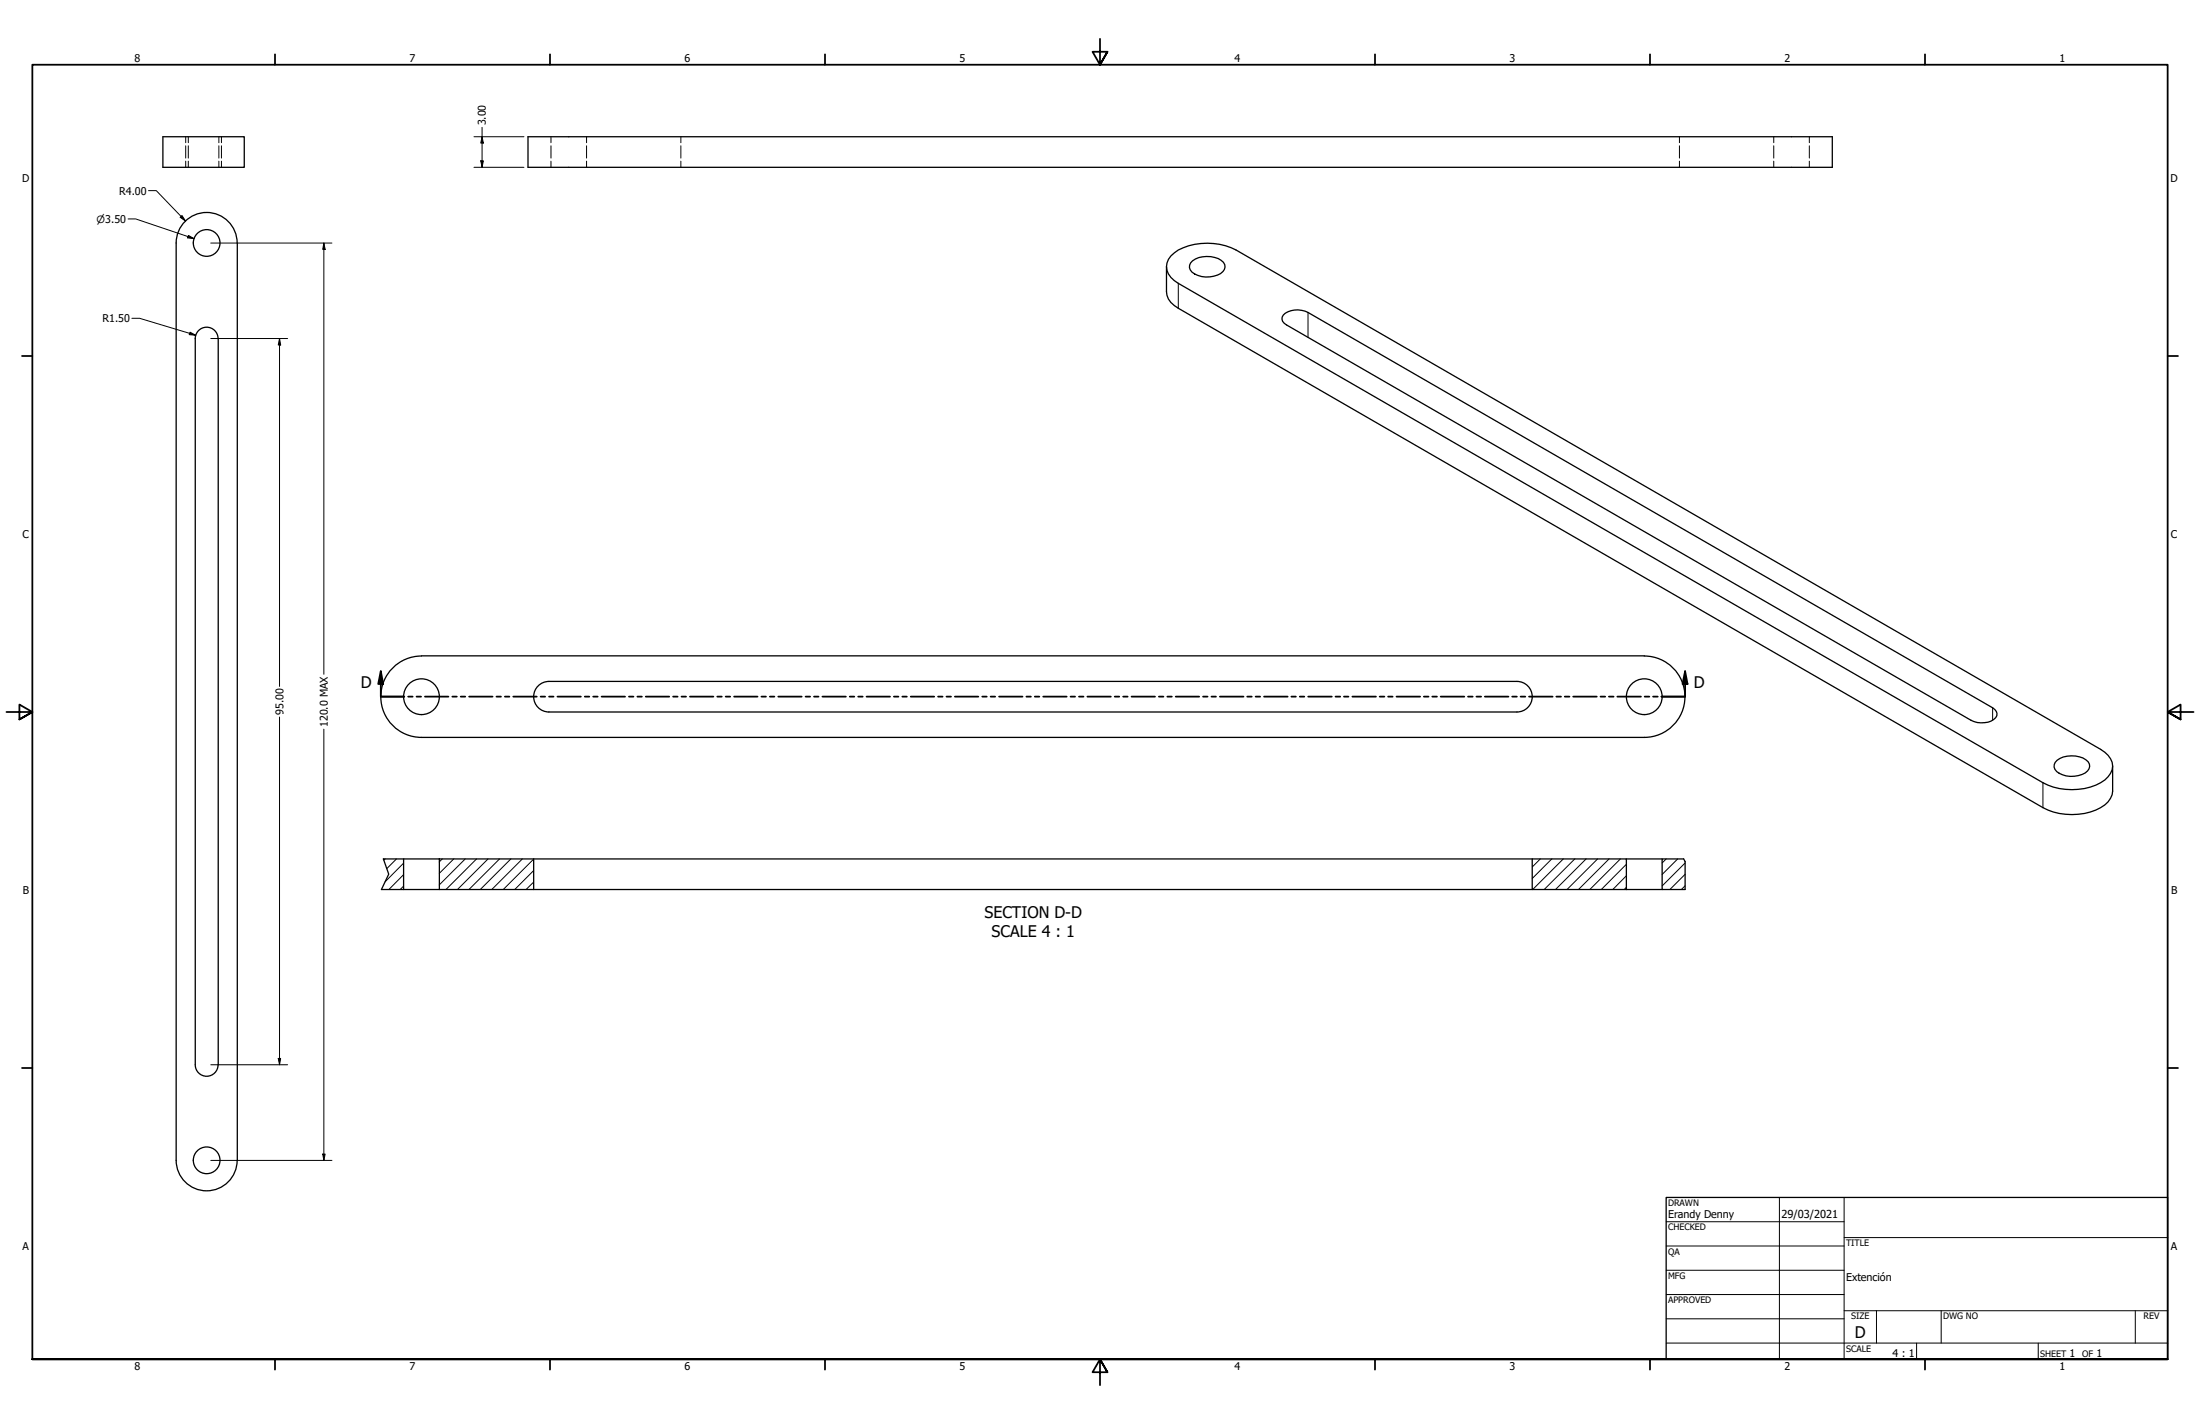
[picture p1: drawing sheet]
<svg xmlns="http://www.w3.org/2000/svg" width="864mm" height="559mm" viewBox="0 0 864 559" stroke-linecap="round" stroke-linejoin="round" font-family="sans-serif">
<!-- layer: Hatch (ANSI) -->
<g fill="none" stroke="#000" stroke-width=".39">
<path d="M151.2 337.1l-.5 .4M155.6 337.1l-3.8 3.8M158.4 338.7l-7.2 7.3M173.6 337.1l-1.1 1.1M178.1 337.1l-5.6 5.6M182.6 337.1l-10.1 10.1M187.1 337.1l-12 12M191.6 337.1l-12 12M196.1 337.1l-12 12M200.5 337.1l-12 12M205 337.1l-12 12M209.5 337.1l-12 12"/>
<path d="M604.6 337.1l-3.1 3.1M609.2 337.1l-7.7 7.6M613.7 337.1l-12 12M618.2 337.1l-12 12M622.6 337.1l-12 12M627.1 337.1l-12 12M631.6 337.1l-12 12M636.1 337.1l-12 12M638.4 339.2l-9.8 9.9M654 337.1l-1.5 1.5M658.6 337.1l-6.1 6.1M661.5 338.6l-9 9.1"/>
<path d="M158.4 347.7l-1.3 1.4M158.4 343.2l-5.7 5.9M209.5 346.1l-3 3M209.5 341.6l-7.4 7.5M638.4 348.2l-.8 .9M638.4 343.7l-5.3 5.4M661.5 347.6l-1.5 1.5M661.5 343.1l-6 6"/>
</g>
<!-- layer: Hidden (ANSI) -->
<g fill="none" stroke="#000" stroke-width=".39">
<path d="M72.9 53.7v2.3M72.9 57.2v4.8M73.9 53.7v2.3M73.9 57.2v4.8M85.9 53.7v2.3M85.9 57.2v4.8M86.9 53.7v2.3M86.9 57.2v4.8M216.3 53.7v2.3M216.3 57.2v4.8M230.3 53.7v2.3M230.3 57.2v4.8"/>
<path d="M267.3 53.7v2.3M267.3 57.2v4.8M659.3 53.7v2.3M659.3 57.2v4.8M696.3 53.7v2.3M696.3 57.2v4.8M710.2 53.7v2.3M710.2 57.2v4.8M72.9 63.2v2.5M73.9 63.2v2.5M85.9 63.2v2.5M86.9 63.2v2.5"/>
<path d="M216.3 63.2v2.5M230.3 63.2v2.5M267.3 63.2v2.5M659.3 63.2v2.5M696.3 63.2v2.5M710.2 63.2v2.5"/>
</g>
<!-- layer: Visible (ANSI) -->
<g fill="none" stroke="#000" stroke-width=".51">
<path d="M63.9 53.7h32v12h-32zM207.3 53.7h512v12h-512zM72.7 86.9a12 12 0 0 1 13-2.6 12 12 0 0 1 7.4 11v360a12 12 0 0 1-12 12 12 12 0 0 1-11.9-11.9v-360.1a11.9 11.9 0 0 1 3.5-8.4zM457.9 104.6v9.9a7.5 7.5 0 0 0 4.6 6.5l339.4 195.9a24.4 24.4 0 0 0 24.4-1.1 7.6 7.6 0 0 0 3-5.3v-9.9M459.6 100.5a19.5 19.5 0 0 1 14.3-5.1 24.1 24.1 0 0 1 11.3 2.7l339.4 196a7.4 7.4 0 0 1 4.5 8 11.5 11.5 0 0 1-8.6 6.8 25.3 25.3 0 0 1-18.6-1.8l-339.4-195.9a7 7 0 0 1-3.8-9.4zM468.1 102.4a10.2 10.2 0 0 1 12.2 .5 3.2 3.2 0 0 1-2.4 5 9.3 9.3 0 0 1-10.7-2 2.76 2.76 0 0 1 .9-3.5zM85.6 132.9a4.5 4.5 0 0 0-4.5-4.5 4.5 4.5 0 0 0-4.5 4.4v285.1a4.5 4.5 0 0 0 4.5 4.4 4.5 4.5 0 0 0 4.5-4.4M85.7 132.8v285M503.7 123.6a8.7 8.7 0 0 1 9.8-1l268.7 155.1a2.51 2.51 0 0 1 1.7 2.2 2.51 2.51 0 0 1-1.3 2.4 9.1 9.1 0 0 1-8.9 .3l-268.7-155.1a2.54 2.54 0 0 1-1.3-3.9zM154.2 262.1a15.9 15.9 0 0 1 11.3-4.7h479.9a16 16 0 0 1 16 16 16 16 0 0 1-15.9 16h-480.1a16 16 0 0 1-14.7-9.9 16 16 0 0 1 3.5-17.4zM215.5 279.4h379.9M215.5 267.4h379.9"/>
<path d="M215.5 267.4a6 6 0 0 0-6 6 6 6 0 0 0 6 6M595.5 267.4a6 6 0 0 1 6 6 6 6 0 0 1-6 6M807.5 298.3a10.2 10.2 0 0 1 12.2 .6 3.2 3.2 0 0 1-2.4 5 9.3 9.3 0 0 1-10.7-2 2.76 2.76 0 0 1 .9-3.6zM150.5 337.1h7.9v12h-8.7M158.4 337.1h14.1M172.5 337.1h37v12h-37zM209.5 337.1h392M601.5 337.1h36.9v12h-36.9zM638.4 337.1h14.1M660.9 337.1h-8.4v12h9v-11M158.4 349.1h14.1M209.5 349.1h392"/>
<path d="M638.4 349.1h14.1"/>
<circle cx="81.1" cy="95.3" r="5.2"/>
<circle cx="165.4" cy="273.4" r="7"/>
<circle cx="645.4" cy="273.4" r="7"/>
<circle cx="81.1" cy="455.3" r="5.2"/>
</g>
<!-- layer: Visible Narrow (ANSI) -->
<path d="M462.5 111.2v9.8M513.5 122.6v9.8M782.2 277.7v4.9M801.9 307.1v9.8" fill="none" stroke="#000" stroke-width=".39"/>
<!-- layer: Break Line (ANSI) -->
<path d="M150.5 337.1l2.1 5.9-2.9 6.1M660.9 337.1l.6 1" fill="none" stroke="#000" stroke-width=".51"/>
<!-- layer: Section Line (ANSI) -->
<g fill="none" stroke="#000" stroke-width=".7">
<path d="M149.5 263.4l.9 5h-1.9zM149.5 263.4v10h9.2M160.2 273.4h1.8M163.5 273.4h1.8M166.8 273.4h9.2M177.5 273.4h1.8M180.8 273.4h1.8M184.1 273.4h9.3M194.9 273.4h1.8M198.2 273.4h1.8M201.5 273.4h9.2M212.2 273.4h1.8"/>
<path d="M215.5 273.4h1.8M218.8 273.4h9.2M229.6 273.4h1.7M232.9 273.4h1.7M236.2 273.4h9.2M246.9 273.4h1.8M250.2 273.4h1.8M253.5 273.4h9.2M264.2 273.4h1.8M267.5 273.4h1.8M270.8 273.4h9.2M281.6 273.4h1.7"/>
<path d="M284.9 273.4h1.7M288.2 273.4h9.2M298.9 273.4h1.8M302.2 273.4h1.8M305.5 273.4h9.2M316.2 273.4h1.8M319.5 273.4h1.8M322.8 273.4h9.2M333.6 273.4h1.7M336.9 273.4h1.7M340.2 273.4h9.2M350.9 273.4h1.8"/>
<path d="M354.2 273.4h1.8M357.5 273.4h9.2M368.2 273.4h1.8M371.5 273.4h1.8M374.8 273.4h9.2M385.6 273.4h1.7M388.9 273.4h1.8M392.2 273.4h9.2M402.9 273.4h1.8M406.2 273.4h1.8M409.5 273.4h9.2M420.2 273.4h1.8"/>
<path d="M423.5 273.4h1.8M426.8 273.4h9.3M437.6 273.4h1.8M440.9 273.4h1.8M444.2 273.4h9.2M454.9 273.4h1.8M458.2 273.4h1.8M461.5 273.4h9.2M472.2 273.4h1.8M475.6 273.4h1.7M478.9 273.4h9.2M489.6 273.4h1.8"/>
<path d="M492.9 273.4h1.8M496.2 273.4h9.3M506.9 273.4h1.8M510.2 273.4h1.8M513.5 273.4h9.3M524.3 273.4h1.8M527.6 273.4h1.7M530.9 273.4h9.2M541.6 273.4h1.8M544.9 273.4h1.8M548.2 273.4h9.3M558.9 273.4h1.9"/>
<path d="M562.2 273.4h1.9M565.5 273.4h9.3M576.3 273.4h1.8M579.6 273.4h1.8M582.9 273.4h9.2M593.6 273.4h1.8M596.9 273.4h1.8M600.2 273.4h9.3M610.9 273.4h1.9M614.2 273.4h1.9M617.5 273.4h9.3M628.3 273.4h1.8"/>
<path d="M631.6 273.4h1.8M634.9 273.4h9.2M645.6 273.4h1.8M648.9 273.4h1.8M661.5 263.4l.9 5h-1.9zM661.5 263.4v10h-9.3"/>
</g>
<g fill="#000">
<path d="M149.5 263.4l.9 5h-1.9z" fill-rule="evenodd"/>
<path d="M661.5 263.4l.9 5h-1.9z" fill-rule="evenodd"/>
</g>
<!-- layer: Border (ANSI) -->
<g fill="none" stroke="#000" stroke-width=".7">
<path d="M431.8 15.2v10.2l-2.9-5.1h5.8l-2.9 5.1 2.9-5.1M107.9 21.3v4.1M215.9 21.3v4.1M323.8 21.3v4.1M539.8 21.3v4.1M647.7 21.3v4.1M755.6 21.3v4.1M8.6 139.7h4.1M850.9 139.7h4.1M2.5 279.4h10.2l-5.1-2.9v5.8l5.1-2.9-5.1 2.9M861.1 279.4h-10.2l5.1-2.9v5.8l-5.1-2.9 5.1 2.9M8.6 419.1h4.1"/>
<path d="M850.9 419.1h4.1M12.7 533.4v-508h838.2v508h-838.2h838.2M107.9 533.4v4.1M215.9 533.4v4.1M323.8 533.4v4.1M434.7 538.5l-2.9-5.1 2.9 5.1h-5.8l2.9-5.1v10.2M539.8 533.4v4.1M647.7 533.4v4.1M755.6 533.4v4.1"/>
</g>
<!-- layer: Title (ANSI) -->
<g fill="none" stroke="#000" stroke-width=".39">
<path d="M654 479.4h69.9M698.5 469.9v63.5M723.9 469.9v63.5M654 488.9h69.9M654 498.5h69.9M723.9 485.6h127M654 508h69.9M654 517.5h69.9M723.9 514.3h127M736.6 514.3v12.7M762 514.3v12.7M838.2 514.3v12.7"/>
<path d="M654 527h196.9M752.3 527v6.4M800.1 527v6.4"/>
</g>
<path d="M654 469.9h196.9v63.5h-196.9z" fill="none" stroke="#000" stroke-width=".51"/>
<!-- layer: Dimension (ANSI) -->
<g fill="none" stroke="#000" stroke-width=".39">
<path d="M186.1 53.7h19.6M189.2 53.7l.5 2.4h-1zM189.2 50v15.7M58.3 74.8h3l11.5 11.9M186.1 65.7h19.6M188.7 63.1h1l-.5 2.6zM50.3 85.9h3l22.9 7.8M70.7 85.3l.7-.7 1.4 2.1zM74 92.4l2.2 1.3-2.5-.4zM82.7 95.4h47.6M127.1 95.4l.5 2.5h-.9zM127.1 95.4v169.2"/>
<path d="M51.8 124.9h3l22 6.7M74.6 130.4l2.2 1.2-2.5-.3zM82.7 132.8h30.2M109.7 132.8l.5 2.6h-1zM109.7 132.8v136.6M109.7 281.4v136.4M127.1 286.1v169.3M82.7 417.8h30.2M109.2 415.4h1l-.5 2.4zM82.7 455.4h47.6M126.7 452.9h.9l-.5 2.5z"/>
</g>
<g fill="#000">
<path d="M189.2 53.7l.5 2.4h-1z" fill-rule="evenodd"/>
<path d="M188.7 63.1h1l-.5 2.6z" fill-rule="evenodd"/>
<path d="M70.7 85.3l.7-.7 1.4 2.1z" fill-rule="evenodd"/>
<path d="M74 92.4l2.2 1.3-2.5-.4z" fill-rule="evenodd"/>
<path d="M127.1 95.4l.5 2.5h-.9z" fill-rule="evenodd"/>
<path d="M74.6 130.4l2.2 1.2-2.5-.3z" fill-rule="evenodd"/>
<path d="M109.7 132.8l.5 2.6h-1z" fill-rule="evenodd"/>
<path d="M109.2 415.4h1l-.5 2.4z" fill-rule="evenodd"/>
<path d="M126.7 452.9h.9l-.5 2.5z" fill-rule="evenodd"/>
</g>
<g font-size="6.3">
<text x="141.7" y="269.9">D</text>
<text x="665" y="269.9">D</text>
<text x="386.5" y="360.2">SECTION D-D</text>
<text x="389.3" y="367.7">SCALE 4 : 1</text>
<text x="728.1" y="524.9">D</text>
</g>
<text font-size="4.3" x="699.3" y="478">29/03/2021</text>
<g font-size="4.2">
<text x="52.8" y="24.4">8</text>
<text x="160.8" y="24.4">7</text>
<text x="268.7" y="24.4">6</text>
<text x="376.7" y="24.4">5</text>
<text x="484.6" y="24.4">4</text>
<text x="592.6" y="24.4">3</text>
<text x="700.5" y="24.4">2</text>
<text x="808.5" y="24.4">1</text>
<text x="190.8" y="49.2" transform="rotate(-90 190.8 49.2)">3.00</text>
<text x="8.8" y="71.4">D</text>
<text x="852" y="71.4">D</text>
<text x="46.8" y="76.3">R4.00</text>
<text x="40.3" y="126.4">R1.50</text>
<text x="8.9" y="211.1">C</text>
<text x="852.2" y="211.1">C</text>
<text x="111.3" y="280.5" transform="rotate(-90 111.3 280.5)">95.00</text>
<text x="128.7" y="285.3" transform="rotate(-90 128.7 285.3)">120.0 MAX</text>
<text x="9" y="350.8">B</text>
<text x="852.2" y="350.8">B</text>
<text x="654.8" y="477.8">Erandy Denny</text>
<text x="8.9" y="490.5">A</text>
<text x="852.2" y="490.5">A</text>
<text x="724.7" y="502.7">Extención</text>
<text x="742.9" y="532.6">4 : 1</text>
<text x="812.4" y="532.6">1</text>
<text x="823" y="532.6">1</text>
<text x="52.8" y="537.5">8</text>
<text x="160.8" y="537.5">7</text>
<text x="268.7" y="537.5">6</text>
<text x="376.7" y="537.5">5</text>
<text x="484.6" y="537.5">4</text>
<text x="592.6" y="537.5">3</text>
<text x="700.5" y="537.5">2</text>
<text x="808.5" y="537.5">1</text>
</g>
<text font-size="3.9" x="37.9" y="87.4">⌀3.50</text>
<g font-size="3.5">
<text x="654.8" y="473.2">DRAWN</text>
<text x="654.8" y="482.8">CHECKED</text>
<text x="724.7" y="488.9">TITLE</text>
<text x="654.8" y="492.3">QA</text>
<text x="654.8" y="501.8">MFG</text>
<text x="654.8" y="511.4">APPROVED</text>
<text x="726.7" y="517.7">SIZE</text>
<text x="762.8" y="517.7">DWG NO</text>
<text x="841.4" y="517.7">REV</text>
<text x="724.7" y="530.4">SCALE</text>
<text x="800.9" y="532.6">SHEET</text>
<text x="817.4" y="532.6">OF</text>
</g>
</svg>
